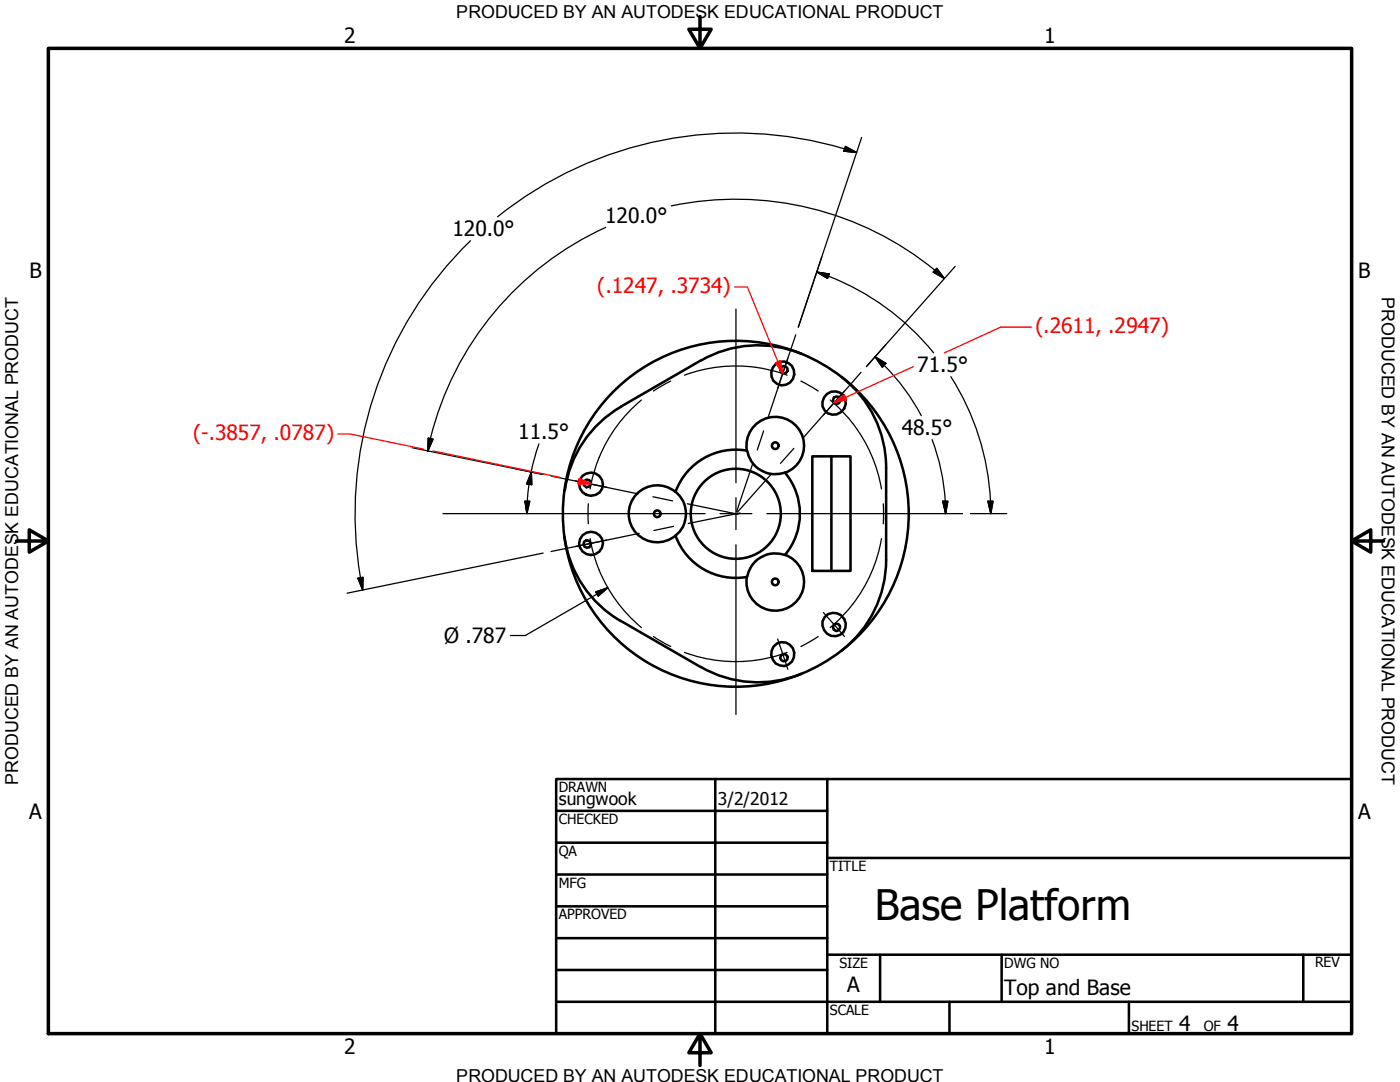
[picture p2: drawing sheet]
<svg xmlns="http://www.w3.org/2000/svg" width="279mm" height="216mm" viewBox="0 0 279 216" stroke-linecap="round" stroke-linejoin="round" font-family="sans-serif">
<!-- layer: Visible (ANSI) -->
<g fill="none" stroke="#000" stroke-width=".51">
<path d="M139.8 71.9l-15.9 9.3M159.9 70.6a22.8 22.8 0 0 0-20 1.4M165 78.6a2.33 2.33 0 0 1 3.7 1.2 2.33 2.33 0 0 1-2.6 2.9 2.27 2.27 0 0 1-2-1.6 2.27 2.27 0 0 1 .9-2.5zM168 75.3a34.5 34.5 0 0 0-38.4-2.7 34.5 34.5 0 0 0-16.9 34.6M168 75.3a34.5 34.5 0 0 1-3.9 57.1 34.5 34.5 0 0 1-51.4-25.2M168 75.3a22.8 22.8 0 0 1 8.8 18M123.9 81.2a22.8 22.8 0 0 0-11.2 16.6M149.1 89.9a5.7 5.7 0 0 1 4.3-6.6 5.7 5.7 0 0 1 6.8 4 5.7 5.7 0 0 1-3.5 7M149.1 89.9a12.8 12.8 0 0 0-14.3 8.2 5.7 5.7 0 0 0-9 2.6 5.7 5.7 0 0 0 5.6 7.6 5.7 5.7 0 0 0 5.1-7.8l-.9-1.6-.8-.8M149.1 89.9a5.8 5.8 0 0 0 7.6 4.4M156.7 94.3a12.8 12.8 0 0 1-.1 16.4M162.1 91.1h7.6v22.8h-7.6z"/>
<path d="M165.9 91.1v22.8M176.8 93.3v18.4a22.8 22.8 0 0 1-8.8 18.1M112.7 107.2a22.9 22.9 0 0 0 11.2 16.7M134.8 106.9a12.8 12.8 0 0 0 14.3 8.2M156.7 110.7a5.7 5.7 0 0 1 3.5 7.1 5.7 5.7 0 0 1-6.8 3.9 5.7 5.7 0 0 1-4.3-6.6M156.7 110.7a5.8 5.8 0 0 0-7.6 4.4M123.9 123.9l15.9 9.2M139.9 133.1a22.8 22.8 0 0 0 20 1.4M164.6 123.1a2.35 2.35 0 0 1 3.8 .3 2.35 2.35 0 0 1-1.6 3.5 2.42 2.42 0 0 1-2.3-1.2 2.42 2.42 0 0 1 .1-2.6z"/>
<circle cx="156.2" cy="74.5" r="2.33"/>
<circle cx="156.5" cy="73.8" r=".75"/>
<circle cx="166.9" cy="79.9" r=".74"/>
<circle cx="117.2" cy="96.5" r=".76"/>
<circle cx="117.9" cy="96.6" r="2.35"/>
<circle cx="154.7" cy="88.9" r=".67"/>
<circle cx="117.2" cy="108.6" r=".76"/>
<circle cx="117.9" cy="108.4" r="2.33"/>
<circle cx="131.2" cy="102.5" r=".67"/>
<circle cx="146.8" cy="102.5" r="9"/>
<circle cx="154.7" cy="116.1" r=".67"/>
<circle cx="156.2" cy="130.5" r="2.33"/>
<circle cx="156.5" cy="131.2" r=".74"/>
<circle cx="167" cy="125.2" r=".72"/>
</g>
<!-- layer: Border (ANSI) -->
<path d="M9.7 9.7h260v196.5h-260zM139.7 3.3v6.4l-2.2-3.9h4.4l-2.2 3.9M3.3 107.9h6.4l-3.9-2.2v4.5l3.9-2.3M269.7 107.9l3.9 2.3v-4.5l-3.9 2.2h6.4M139.7 206.2l2.2 3.9h-4.4l2.2-3.9v6.4" fill="none" stroke="#000" stroke-width=".7"/>
<!-- layer: Title (ANSI) -->
<g fill="none" stroke="#000" stroke-width=".51">
<path d="M111 155.4h158.7v50.8h-158.7zM142.7 155.4v50.8M165.1 155.4v50.8M111 161.8h54.1M111 168.1h54.1M111 174.5h54.1M165.1 171.2h104.6M111 180.8h54.1M111 187.2h54.1M111 193.5h54.1M111 199.9h158.7M165.1 190.5h104.6"/>
<path d="M175.6 190.5v9.4M189.5 199.9v6.3M199.9 190.5v9.4M225.3 199.9v6.3M260.1 190.5v9.4"/>
</g>
<!-- layer: Center Mark (ANSI) -->
<path d="M146.9 61.7v34.6M157.2 71.5l-2 6M168.5 78l-4.2 4.8M114.9 95.9l6.2 1.3M146.9 99.3v6.4M88.4 102.5h52.3M121.1 107.8l-6.2 1.2M143.7 102.5h6.4M146.9 108.7v33.9M153 102.5h39.1M155.2 127.5l2 6M164.3 122.2l4.2 4.8" fill="none" stroke="#000" stroke-width=".25"/>
<!-- layer: Centerline (ANSI) -->
<g fill="none" stroke="#000" stroke-width=".25">
<path d="M128 79.8a29.5 29.5 0 0 0-10.1 16.8M133.9 76l-3.5 2M136.6 74.9a29.5 29.5 0 0 1 20.5 0M158.8 66.8l-5.4 16.3M159.8 76l3.5 2M165.7 79.8a29.5 29.5 0 0 1 10.2 17.8M167 79.8l-6.6 7.4M171.8 74.3l-4.9 5.5M110 95l17.4 3.6M117.9 96.6l-.1 1M130.3 99.1l3.9 .8M150.2 92.6l-3.2 9.5"/>
<path d="M152.4 86l-1.3 3.8M153.8 94.7l-6.6 7.5M158.4 89.5l-2.6 3M117.4 100.5v4M117.8 107.5l.6 2.9 1.2 3.3M119.6 113.7a29.5 29.5 0 0 0 8.4 11.5M127.6 106.4l-17.6 3.6M134.4 105l-3.9 .9M137.2 100.5l10.1 2.1M147.7 102.4l-10.3 2.1M175.9 107.5a29.5 29.5 0 0 1-10.2 17.7M176.3 100.5v4"/>
<path d="M130.4 127l3.5 2M136.6 130.2a29.5 29.5 0 0 0 20.5 0M163.3 127l-3.5 2"/>
</g>
<!-- layer: Dimension (ANSI) -->
<g fill="none" stroke="#000" stroke-width=".25">
<path d="M168.5 29.7l2.4 .7M168.5 29.7a76 76 0 0 0-69.2 13.6M168.7 29.2l2.2 1.2-2.5-.2zM172 27.4l-12.7 37.9M93.9 48a76 76 0 0 0-21.5 69.7M120.9 45.4a62.5 62.5 0 0 0-35.5 44.6M134 41.1a62.7 62.7 0 0 1 54.5 14.5M163 54.3l2.5 .4-.3 .9zM163 54.3l2.4 .8M165.3 55.1a50.9 50.9 0 0 1 21 15.3M186.9 53.5l1.6 2.1-2.3-1.3zM190.6 53.1l-17.7 20.1 3.8-4.4"/>
<path d="M174.6 71.2l2.2 1.3-.7 .8zM174.6 71.2l1.9 1.7M176.4 72.9a41.9 41.9 0 0 1 7.5 10M189.8 75.2a50.9 50.9 0 0 1 7.9 27.3M82.3 89.3l26.1 5.4-5.5-1.2M85.5 87.4l.9 .2-1 2.4zM105.6 96.6l-.4 3.4M106 94.2l.1 2.5-1-.1zM106 94.2l-.4 2.4M107.6 88.6l-.9 2.8-.7 2.8M186 87.7a41.9 41.9 0 0 1 2.7 14.8M71.4 115.4l1.1-.2-.1 2.5z"/>
<path d="M104.8 100h.9l-.5 2.5zM105.3 100l-.1 2.5M108.4 110.4l-39.1 8M118.9 118.1l2.4-.8-1.9 1.6zM121.3 117.3l-16.5 9.5h-2.9M188.2 100h1l-.5 2.5zM193.7 102.5h7.2M197.2 100h1l-.5 2.5z"/>
</g>
<g fill="#000" stroke="#000" stroke-width=".25">
<path d="M168.4 30.2l2.5 .2zM168.7 29.2l2.2 1.2-2.5-.2zM163 54.3l2.5 .4zM163 54.3l2.5 .4-.3 .9zM186.2 54.3l2.3 1.3zM186.9 53.5l1.6 2.1-2.3-1.3zM174.6 71.2l2.2 1.3zM174.6 71.2l2.2 1.3-.7 .8zM85.5 87.4l-.1 2.6zM85.5 87.4l.9 .2-1 2.4zM106 94.2l.1 2.5zM106 94.2l.1 2.5-1-.1z"/>
<path d="M71.4 115.4l1 2.3zM71.4 115.4l1.1-.2-.1 2.5zM104.8 100l.4 2.5zM104.8 100h.9l-.5 2.5zM119.4 118.9l1.9-1.6zM118.9 118.1l2.4-.8-1.9 1.6zM188.2 100l.5 2.5zM188.2 100h1l-.5 2.5zM197.2 100l.5 2.5zM197.2 100h1l-.5 2.5z"/>
</g>
<!-- layer: Copy (1) of 0 -->
<g fill="#f00" stroke="#f00" stroke-width=".25">
<path d="M115.4 96.5h2.5z"/>
<path d="M115.6 95.5l2.3 1h-2.5z"/>
<path d="M166.4 80.3l2.1-1.4z"/>
<path d="M166.4 80.3l2.1-1.4 .4 .9z"/>
<path d="M154.8 72.4l1.4 2.1z"/>
<path d="M154.8 72.4l.9-.4 .5 2.5z"/>
</g>
<path d="M146.6 57.3h2.6l6.9 17.1M156.2 74.3l-.5-2.3-.9 .4 1.3 2M167 79.9l1.5-1 .4 .9-2.2 .5M182.3 73.2l-15.5 7M205.8 65.3h-6.1l-11.2 5.1M67.4 86.6h2.6l14.5 3M86.4 90l25.4 5.2M115.4 96.2v.3h1.6M115.5 96l.1-.5 2.3 1" fill="none" stroke="#f00" stroke-width=".25"/>
<text font-size="8.4" x="174.6" y="183.6">Base Platform</text>
<g font-size="4.2">
<text x="68.7" y="8.6">2</text>
<text x="208.4" y="8.6">1</text>
<text x="90.3" y="47.2">120.0°</text>
<text x="120.8" y="44.5">120.0°</text>
<text x="5.9" y="55.5">B</text>
<text x="271.1" y="55.5">B</text>
<text x="183.1" y="74.3">71.5°</text>
<text x="103.4" y="87.7">11.5°</text>
<text x="180" y="86.9">48.5°</text>
<text x="88.6" y="128.3">Ø .787</text>
<text x="5.8" y="163.4">A</text>
<text x="271" y="163.4">A</text>
<text x="169.1" y="198">A</text>
<text x="200.4" y="198.6">Top and Base</text>
<text x="235.3" y="205.7">4</text>
<text x="245" y="205.7">4</text>
<text x="68.7" y="210.3">2</text>
<text x="208.4" y="210.3">1</text>
</g>
<g font-size="4.2" fill="#f00">
<text x="119.2" y="58.5">(.1247, .3734)</text>
<text x="206.6" y="66.5">(.2611, .2947)</text>
<text x="38.5" y="87.8">(-.3857, .0787)</text>
</g>
<g font-size="3.6">
<text x="91.1" y="3.6">PRODUCED BY AN AUTODESK EDUCATIONAL PRODUCT</text>
<text x="275.8" y="59.3" transform="rotate(90 275.8 59.3)">PRODUCED BY AN AUTODESK EDUCATIONAL PRODUCT</text>
<text x="3.6" y="156.6" transform="rotate(-90 3.6 156.6)">PRODUCED BY AN AUTODESK EDUCATIONAL PRODUCT</text>
<text x="91.1" y="215.9">PRODUCED BY AN AUTODESK EDUCATIONAL PRODUCT</text>
</g>
<g font-size="3.5">
<text x="111.5" y="160.6">sungwook</text>
<text x="143.3" y="160.7">3/2/2012</text>
</g>
<g font-size="2.8">
<text x="111.5" y="158">DRAWN</text>
<text x="111.5" y="164.4">CHECKED</text>
<text x="111.5" y="170.8">QA</text>
<text x="165.6" y="173.7">TITLE</text>
<text x="111.5" y="177.1">MFG</text>
<text x="111.5" y="183.5">APPROVED</text>
<text x="167.5" y="193.1">SIZE</text>
<text x="200.4" y="193.1">DWG NO</text>
<text x="262.4" y="193">REV</text>
<text x="165.6" y="202.5">SCALE</text>
<text x="225.8" y="205.7">SHEET</text>
<text x="240.2" y="205.7">OF</text>
</g>
</svg>
